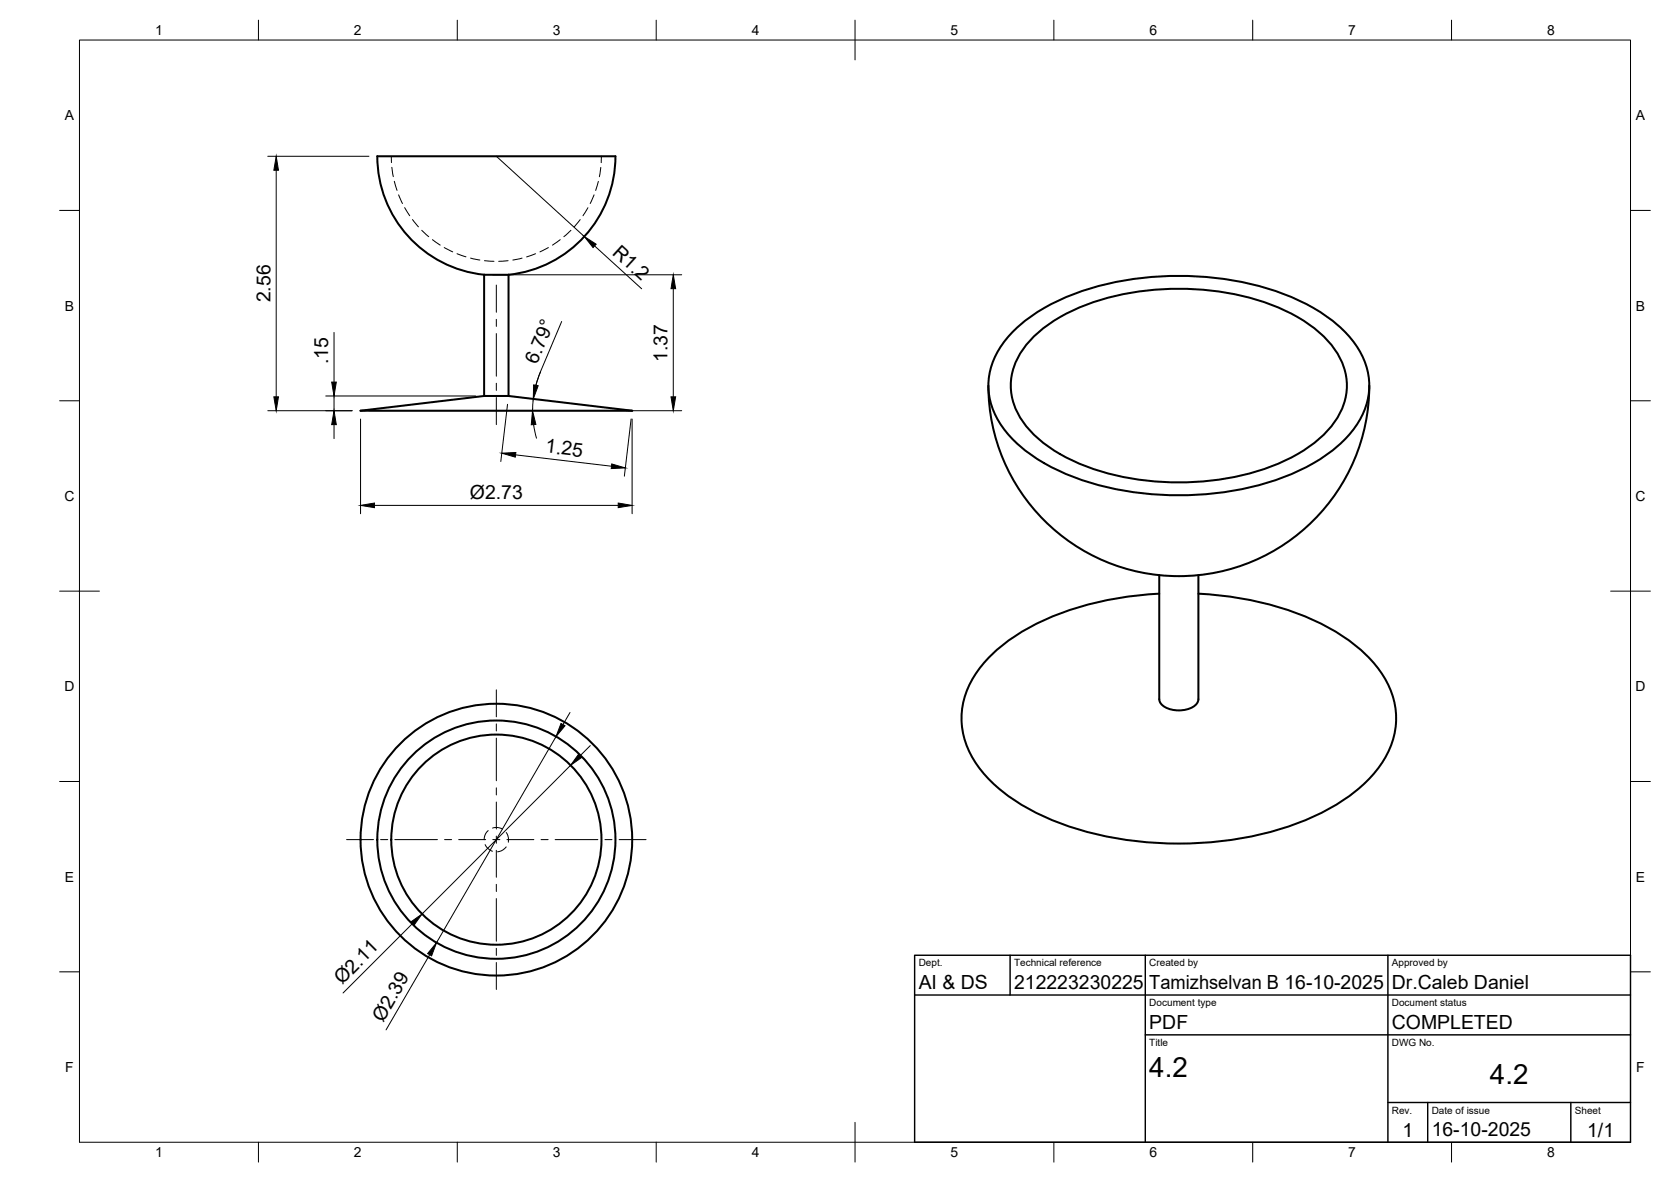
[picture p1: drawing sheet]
<svg xmlns="http://www.w3.org/2000/svg" width="420mm" height="297mm" viewBox="0 0 420 297" stroke-linecap="round" stroke-linejoin="round" font-family="sans-serif">
<!-- layer: Visible -->
<g fill="none" stroke="#000" stroke-width=".51">
<path d="M154.7 39.3h-59.8a29.9 29.9 0 0 0 26.8 29.7M154.7 39.3a29.9 29.9 0 0 1-26.8 29.7M121.7 99.5v-30.4h6.2v30.4M121.7 99.5h6.2M121.7 99.5l-31.1 3.7h68.4l-31.1-3.7M248.5 96.9a47.9 47.9 0 0 0 47.9 47.9 47.9 47.9 0 0 0 47.9-47.9M254.8 83.3a49.2 49.2 0 0 1 23.6-12 78.3 78.3 0 0 1 47 3.6 35.1 35.1 0 0 1 16.5 13.3 17.3 17.3 0 0 1-2.4 20.7 44.8 44.8 0 0 1-22.2 12.8 78.6 78.6 0 0 1-49.9-2.8 35.1 35.1 0 0 1-16.4-13.3 17.3 17.3 0 0 1 2.3-20.7zM259.2 85.4a42.9 42.9 0 0 1 21.3-11.1 69.1 69.1 0 0 1 41.5 3.2 31.3 31.3 0 0 1 14.1 11 15.1 15.1 0 0 1-1.1 18.3 36.3 36.3 0 0 1-17.7 11.3 69.1 69.1 0 0 1-46.4-1.8 31.3 31.3 0 0 1-14.2-11 15.1 15.1 0 0 1 1.1-18.4zM291.5 144.5v31.2a3.3 3.3 0 0 0 3 2.6 6.7 6.7 0 0 0 6.4-1.5l.4-1.1v-31.2M291.5 149.2a73.8 73.8 0 0 0-36.3 10.6 30.4 30.4 0 0 0-12.2 14 19.7 19.7 0 0 0 3.8 19.9 48.1 48.1 0 0 0 22.8 14.2 89.4 89.4 0 0 0 59.4-2.1 42.2 42.2 0 0 0 18.4-13.9 19.5 19.5 0 0 0-.8-23.8 46.1 46.1 0 0 0-22-14.5 84.2 84.2 0 0 0-23.3-4.4"/>
<circle cx="124.8" cy="211" r="26.4"/>
<circle cx="124.8" cy="211" r="29.9"/>
<circle cx="124.8" cy="211" r="34.2"/>
</g>
<!-- layer: Hidden -->
<g fill="none" stroke="#000" stroke-width=".25">
<path d="M98.4 39.3v1.6M151.2 39.3v1.6M98.5 42l.4 2.4M99.1 45.6l.7 2.2M100.2 49l1 2.1M101.7 52.2l1.3 2M103.7 55.2l1.5 1.8M106 57.9l1.8 1.6M143.6 57.9l-1.8 1.6M145.9 55.2l-1.5 1.8M147.8 52.2l-1.2 2M149.4 49l-1 2.1"/>
<path d="M150.5 45.6l-.7 2.3M151.1 42.1l-.4 2.3M108.7 60.2l2 1.4M111.7 62.2l2.1 1.1M114.9 63.8l2.3 .7M118.3 64.9l2.3 .4M121.8 65.5l2.4 .2M127.8 65.5l-2.4 .2M131.3 64.9l-2.4 .4M134.7 63.8l-2.3 .8M137.9 62.2l-2.1 1.1M140.9 60.2l-2 1.4"/>
<path d="M122 212.2l.7 1.1 1.1 .6M122.7 208.7l-.6 .8-.4 1.5M123.8 208.1l1.3-.2 1.2 .5M127.3 212.8l-.8 .8-1.4 .5M127.3 209.2l.5 1.3v1.2"/>
</g>
<!-- layer: BORDER -->
<g fill="none" stroke="#000" stroke-width=".25">
<path d="M20 10.1h390v276.9h-390zM65 5.1v5M115 5.1v5M165 5.1v5M215 5.1v10M265 5.1v5M315 5.1v5M365 5.1v5M15 52.9h5M410 52.9h5M15 100.7h5M410 100.7h5"/>
<path d="M15 148.6h10M405 148.6h10M15 196.4h5M410 196.4h5M15 244.2h5M410 244.2h5M65 287v5M115 287v5M165 287v5M215 282.1v9.9M265 287v5M315 287v5"/>
<path d="M365 287v5"/>
</g>
<!-- layer: TITLEBLOCK -->
<path d="M230 240.1h180v46.9h-180zM230 250h180M254 240.1v9.9M288 240.1v46.9M349 240.1v46.9M288 260.1h122M349 277.1h61M359 277.1v9.9M395 277.1v9.9" fill="none" stroke="#000" stroke-width=".36"/>
<!-- layer: Smart Centers -->
<g fill="none" stroke="#000" stroke-width=".25">
<path d="M124.8 71.6v6.9M124.8 80.2v1.8M124.8 83.8v10.7M124.8 96.3v1.8M124.8 99.9v6.8M124.8 173.4v6.7M124.8 181.9v1.8M124.8 185.5v10.7M124.8 198v1.8M87.1 211h6.8M95.7 211h1.8M99.3 211h10.7"/>
<path d="M111.8 211h1.8M115.3 211h6.8M123.9 211h1.8M124.8 201.6v6.7M124.8 210.1v1.8M124.8 213.7v6.8M127.5 211h6.7M136 211h1.8M139.6 211h10.7M152.1 211h1.8M155.7 211h6.8M124.8 222.2v1.8"/>
<path d="M124.8 225.8v10.7M124.8 238.3v1.8M124.8 241.9v6.8"/>
</g>
<!-- layer: FD_Dimensions -->
<g fill="none" stroke="#000" stroke-width=".25">
<path d="M67.3 39.3h25.5M124.8 39.3l22.1 20.1M69.4 42.8v56.9M123.8 69.1h47.6M149.5 61.8l11.8 10.8M169.3 72.5v27.2M81.9 99.5h37.7M84 83.6v12.4M84 99.5v3.7M134.8 96.8l1.1-3.3a25 25 0 0 0-2 9.7M141.2 80.8l-5.3 12.7M67.3 103.2h21.2"/>
<path d="M84 106.7v3.5M90.7 105.3v23.8M92.8 103.2h78.6M127.6 101.6l-1.7 14.4M129.6 114.3l24.2 2.9M134.2 106.7l.7 3.4M158.7 105.3l-1.7 14.4M158.9 105.3v23.8M94.1 127h61.3M143.3 179.1l-1.7 3M139.8 185.1l-30 51.8M143.5 192.3l-37.4 37.4"/>
<path d="M148.4 187.4l-2.5 2.5M103.7 232.2l-17.4 17.3M108 239.9l-10.9 18.9"/>
</g>
<g fill="#000" stroke="#000" stroke-width=".25">
<path d="M69.4 39.3l.6 3.5h-1.1zM146.9 59.4l3 2-.8 .8zM169.3 69.1l.6 3.4h-1.2zM68.9 99.7h1.1l-.6 3.5zM83.4 96h1.2l-.6 3.5zM134.2 96.7l1.1 .2-1.2 3.4zM168.7 99.7h1.2l-.6 3.5zM84 103.2l.6 3.5h-1.2zM126.2 113.9l3.5-.2-.1 1.2zM133.9 103.2l.8 3.5-1.1 .1zM153.8 116.6l3.4 1-3.5 .2zM90.7 127l3.4-.6v1.2z"/>
<path d="M155.4 126.4l3.5 .6-3.5 .6zM141.1 181.8l1 .6-2.3 2.7zM145.5 189.4l.9 .9-2.9 2zM103.2 231.7l2.9-2-2 2.9zM109.8 236.9l-1.3 3.3-1-.6z"/>
</g>
<g font-size="7">
<text x="289" y="270.6">4.2</text>
<text x="374.6" y="272.3">4.2</text>
</g>
<g font-size="4.9">
<text x="153.8" y="63.8" transform="rotate(42 153.8 63.8)">R1.2</text>
<text x="68" y="76" transform="rotate(-90 68 76)">2.56</text>
<text x="82.5" y="91.6" transform="rotate(-90 82.5 91.6)">.15</text>
<text x="135" y="91.8" transform="rotate(-67 135 91.8)">6.79°</text>
<text x="167.8" y="91" transform="rotate(-90 167.8 91)">1.37</text>
<text x="137" y="113.7" transform="rotate(7 137 113.7)">1.25</text>
<text x="118.2" y="125.5">Ø2.73</text>
<text x="86" y="247.6" transform="rotate(-45 86 247.6)">Ø2.11</text>
<text x="231" y="248.5">AI &amp; DS</text>
<text x="255" y="248.5">212223230225</text>
<text x="289" y="248.5">Tamizhselvan B 16-10-2025</text>
<text x="350" y="248.5">Dr.Caleb Daniel</text>
<text x="96.3" y="257" transform="rotate(-60 96.3 257)">Ø2.39</text>
<text x="289" y="258.6">PDF</text>
<text x="350" y="258.6">COMPLETED</text>
<text x="352.6" y="285.7">1</text>
<text x="360" y="285.5">16-10-2025</text>
<text x="399.1" y="285.7">1/1</text>
</g>
<g font-size="3.5">
<text x="39" y="8.8">1</text>
<text x="89" y="8.8">2</text>
<text x="139" y="8.8">3</text>
<text x="189" y="8.8">4</text>
<text x="239" y="8.8">5</text>
<text x="289" y="8.8">6</text>
<text x="339" y="8.8">7</text>
<text x="389" y="8.8">8</text>
<text x="16.3" y="30.2">A</text>
<text x="411.3" y="30.2">A</text>
<text x="16.3" y="78">B</text>
<text x="411.3" y="78">B</text>
<text x="16.2" y="125.9">C</text>
<text x="411.2" y="125.9">C</text>
<text x="16.2" y="173.7">D</text>
<text x="411.2" y="173.7">D</text>
<text x="16.3" y="221.6">E</text>
<text x="411.3" y="221.6">E</text>
<text x="16.4" y="269.4">F</text>
<text x="411.4" y="269.4">F</text>
<text x="39" y="290.8">1</text>
<text x="89" y="290.8">2</text>
<text x="139" y="290.8">3</text>
<text x="189" y="290.8">4</text>
<text x="239" y="290.8">5</text>
<text x="289" y="290.8">6</text>
<text x="339" y="290.8">7</text>
<text x="389" y="290.8">8</text>
</g>
<g font-size="2.5">
<text x="231" y="242.9">Dept.</text>
<text x="255" y="242.9">Technical reference</text>
<text x="289" y="242.9">Created by</text>
<text x="350" y="242.9">Approved by</text>
<text x="289" y="252.8">Document type</text>
<text x="350" y="252.8">Document status</text>
<text x="289" y="262.9">Title</text>
<text x="350" y="262.9">DWG No.</text>
<text x="350" y="279.9">Rev.</text>
<text x="360" y="279.9">Date of issue</text>
<text x="396" y="279.9">Sheet</text>
</g>
</svg>
